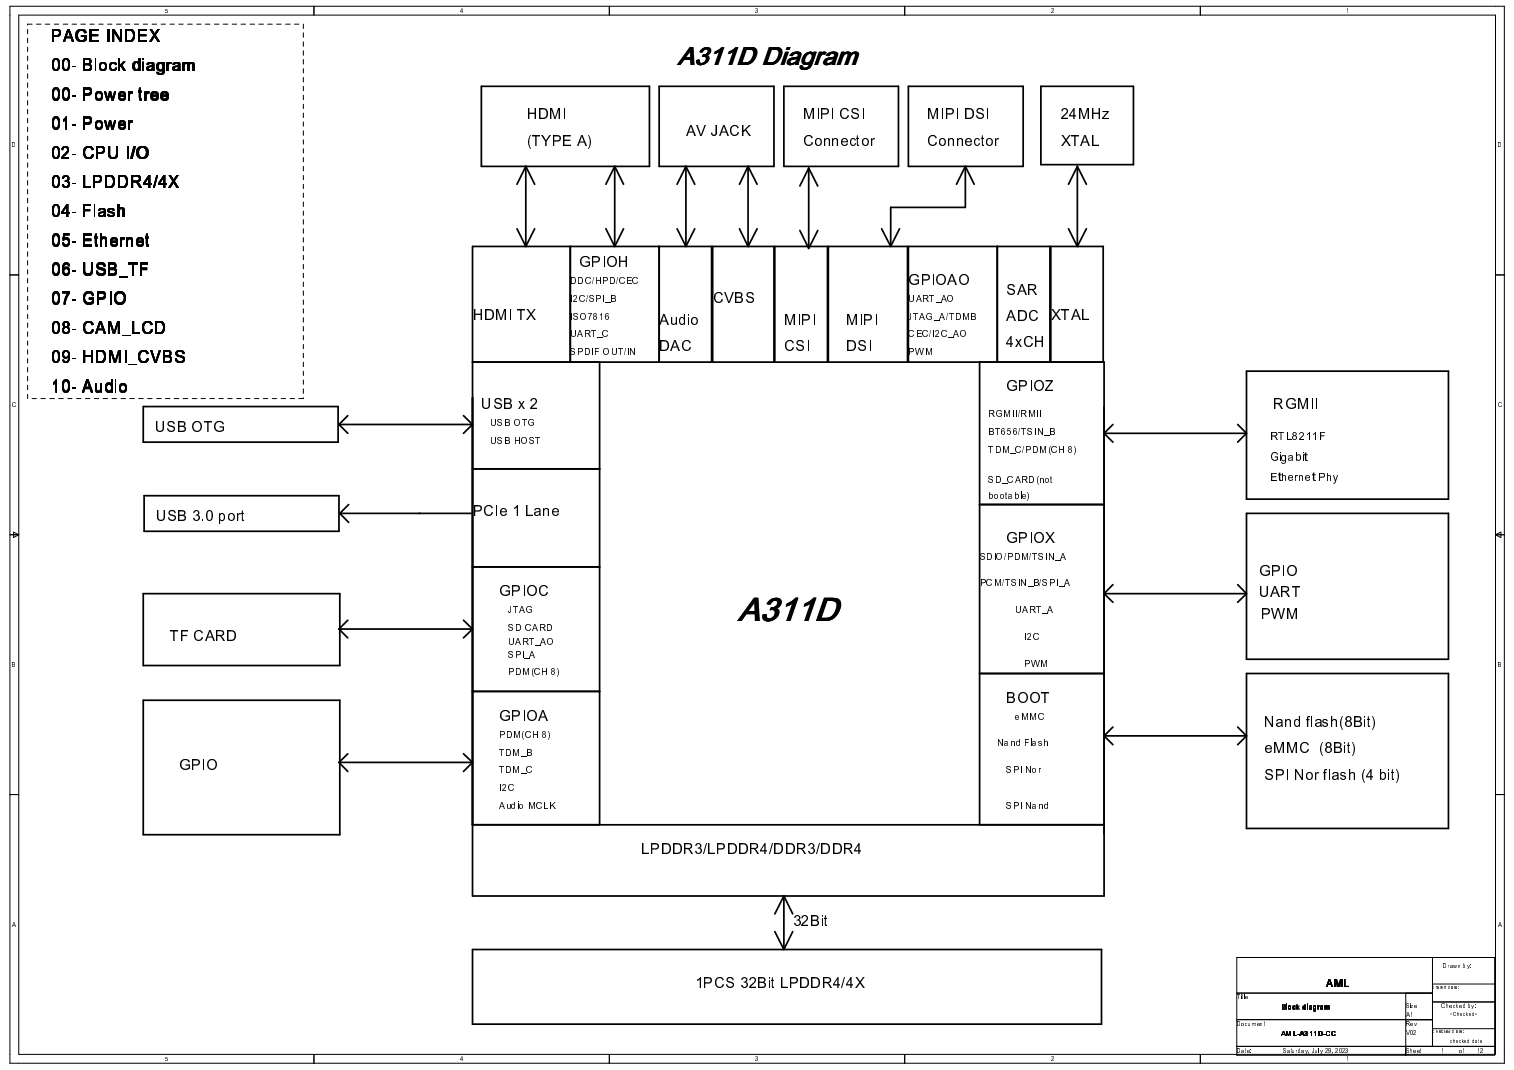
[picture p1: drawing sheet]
<svg xmlns="http://www.w3.org/2000/svg" width="297mm" height="210mm" viewBox="0 0 297 210" stroke-linecap="round" stroke-linejoin="round" font-family="sans-serif">
<g fill="none" stroke="#000" stroke-width=".2">
<path d="M1.9 1.2h293.2v207.4h-293.2zM3.7 3h289.7v203.8h-289.7zM5.4 5.8v.8M5.4 7.5v.9M5.4 9.3v.8M5.4 11v.9M5.4 12.7v.9M5.4 14.5v.9M5.4 16.3v.8M5.4 18v.8M5.4 19.7v.9M6.3 4.7h-.9v.2"/>
<path d="M7.2 4.7h.8M8.9 4.7h.9M10.7 4.7h.8M12.4 4.7h.9M14.1 4.7h.9M15.9 4.7h.9M17.6 4.7h.9M19.4 4.7h.8M21.1 4.7h.9M22.9 4.7h.8M24.6 4.7h.9M26.4 4.7h.8"/>
<path d="M28.1 4.7h.9M29.8 4.7h.9M31.6 4.7h.9M33.4 4.7h.8M35.1 4.7h.8M36.8 4.7h.9M38.6 4.7h.9M40.3 4.7h.9M42.1 4.7h.9M43.8 4.7h.9M45.5 4.7h.9M47.3 4.7h.9"/>
<path d="M49.1 4.7h.8M50.8 4.7h.9M52.5 4.7h.9M54.3 4.7h.9M56 4.7h.9M57.8 4.7h.8M59.5 4.7v.9M59.5 6.4v.9M59.5 8.2v.9M59.5 9.9v.9M59.5 11.7v.9M59.5 13.5v.8"/>
<path d="M59.5 15.2v.9M59.5 16.9v.9M59.5 18.7v.9M61.6 1.2v1.8M119.5 1.2v1.8M177.5 1.2v1.8M235.5 1.2v1.8M5.4 21.5v.9M5.4 23.2v.9M5.4 25v.8M5.4 26.7v.9M5.4 28.4v.9"/>
<path d="M5.4 30.2v.9M5.4 32v.8M5.4 33.7v.9M5.4 35.4v.9M5.4 37.2v.9M5.4 38.9v.9M59.5 20.4v.9M59.5 22.2v.9M59.5 23.9v.9M59.5 25.7v.8M59.5 27.4v.9M59.5 29.2v.8"/>
<path d="M59.5 30.9v.8M59.5 32.6v.9M59.5 34.4v.9M59.5 36.2v.8M59.5 37.9v.8M59.5 39.6v.9M1.9 53.9h1.8M5.4 40.7v.9M5.4 42.4v.9M5.4 44.2v.8M5.4 45.9v.9M5.4 47.7v.9"/>
<path d="M5.4 49.4v.9M5.4 51.1v.9M5.4 52.9v.9M5.4 54.7v.8M5.4 56.4v.8M5.4 58.1v.9M5.4 59.9v.8M59.5 41.4v.8M59.5 43.1v.9M59.5 44.9v.9M59.5 46.6v.9M59.5 48.3v.9"/>
<path d="M59.5 50.1v.9M59.5 51.9v.8M59.5 53.6v.9M59.5 55.3v.9M59.5 57.1v.9M59.5 58.8v.9M293.4 53.9h1.7M5.4 61.6v.9M5.4 63.4v.8M5.4 65.1v.9M5.4 66.9v.8M5.4 68.6v.9"/>
<path d="M5.4 70.4v.8M5.4 72.1v.9M5.4 73.8v.9M5.4 75.6v.9M5.4 77.3v.9M6.3 78.2h.9M8 78.2h.9M9.8 78.2h.9M11.5 78.2h.9M13.3 78.2h.8M15 78.2h.9M16.8 78.2h.8"/>
<path d="M18.5 78.2h.9M20.2 78.2h.9M22 78.2h.9M23.7 78.2h.9M25.5 78.2h.9M27.2 78.2h.9M29 78.2h.8M30.7 78.2h.9M32.5 78.2h.9M34.2 78.2h.9M35.9 78.2h.9M37.7 78.2h.9"/>
<path d="M39.5 78.2h.8M41.2 78.2h.9M43 78.2h.8M44.7 78.2h.8M46.4 78.2h.9M48.2 78.2h.9M49.9 78.2h.9M51.7 78.2h.8M53.4 78.2h.9M55.2 78.2h.8M56.9 78.2h.9M59.5 60.6v.8"/>
<path d="M59.5 62.3v.9M59.5 64.1v.8M59.5 65.8v.9M59.5 67.6v.8M59.5 69.3v.9M59.5 71v.9M59.5 72.8v.9M59.5 74.5v.9M59.5 76.3v.9M59.5 78v.2h-.9M1.9 104.9h1.8M2.7 104.4l1 .5-1 .6z"/>
<path d="M293.4 104.9h1.7M293.4 104.9l1.1-.5v1.1zM1.9 155.9h1.8M293.4 155.9h1.7M242.7 187.8h50.5v19.2h-50.5zM242.7 194.8h38.3M275.8 194.8v12.2M281 187.8v17.5M281 196.6h12.2M281 193h12.2M61.6 206.8v1.8M119.5 206.8v1.8"/>
<path d="M177.5 206.8v1.8M235.5 206.8v1.8M242.7 200h38.3M242.7 205.3h50.5M281 201.8h12.2"/>
</g>
<g fill="none" stroke="#000" stroke-width=".34">
<path d="M94.4 16.9h33v15.7h-33zM129.3 16.9h22.5v15.7h-22.5zM153.8 16.9h22.5v15.7h-22.5zM178.2 16.9h22.5v15.7h-22.5zM204.2 16.9h18.2v15.4h-18.2zM103.2 32.6l-1.8 3.6M103.2 32.6l1.7 3.6M103.2 32.6v15.7M120.6 32.6l-1.7 3.6M120.6 32.6l1.7 3.6M120.6 32.6v15.7M134.6 32.6l-1.8 3.6"/>
<path d="M134.6 32.6l1.7 3.6M134.6 32.6v15.7M146.8 32.6l-1.7 3.6M146.8 32.6l1.7 3.6M146.8 32.6v15.7M158.7 33l-1.8 3.5M158.7 33l1.7 3.5M158.7 33v15.7M187.7 36.2l1.7-3.6 1.7 3.6M189.4 32.8v7.9h-14.7v7.5M211.4 32.6l-1.8 3.6M211.4 32.6l1.7 3.6"/>
<path d="M211.4 32.6v15.7M101.4 44.9l1.8 3.4M104.9 44.9l-1.7 3.4M111.9 48.3v22.7M118.9 44.9l1.7 3.4M122.3 44.9l-1.7 3.4M129.3 48.3v22.7M132.8 44.9l1.8 3.4M136.3 44.9l-1.7 3.4M139.8 48.3h12v22.7h-12zM145.1 44.9l1.7 3.4M148.5 44.9l-1.7 3.4"/>
<path d="M152 48.3h10.3v22.7h-10.3zM156.9 45.2l1.8 3.5M160.4 45.2l-1.7 3.5M162.5 48.3h15.6v22.7h-15.6zM173 44.9l1.7 3.4 1.8-3.4M195.7 48.3v22.7M209.6 44.9l1.8 3.4M213.1 44.9l-1.7 3.4M28.1 79.8h38.2v6.9h-38.2zM92.7 71h46.9v-22.7h-46.9v127.5h123.9v-104.8h-38.4v-22.7h27.8v22.7M117.6 71v90.8M192.2 71v90.8"/>
<path d="M206.2 71v-22.7h10.2v22.7M244.6 72.8h39.6v25.1h-39.6zM28.3 97.2h38.2v7h-38.2zM66.5 83.3h26.2M66.5 83.3l1.7 1.7M68.2 81.5l-1.7 1.8M68.4 99l-1.7 1.7M90.9 81.5l1.8 1.8M92.7 92h24.9M92.7 83.3l-1.8 1.7M192.2 99h24.4M216.6 85h28"/>
<path d="M216.6 85l1.8 1.7M218.4 83.3l-1.8 1.7M242.8 83.3l1.8 1.7M244.6 85l-1.8 1.7M28.1 116.5h38.6v14.1h-38.6zM66.7 100.7h26M66.7 100.7l1.7 1.8M92.7 111.2h24.9M216.6 116.5h28M216.6 116.5l1.8 1.7M218.4 114.7l-1.8 1.8M242.8 114.7l1.8 1.8"/>
<path d="M244.6 100.7h39.6v28.6h-39.6zM244.6 116.5l-1.8 1.7M28.1 137.4h38.6v26.3h-38.6zM66.5 123.4h26.2M66.5 123.4l1.7 1.7M68.2 121.7l-1.7 1.7M90.9 121.7l1.8 1.7M92.7 135.6h24.9M92.7 123.4l-1.8 1.7M192.2 132.1h24.4M244.6 132.1h39.6v30.4h-39.6zM66.5 149.6h26.2"/>
<path d="M66.5 149.6l1.7 1.7M68.2 147.9l-1.7 1.7M90.9 147.9l1.8 1.7M92.7 149.6l-1.8 1.7M216.6 144.4h28M216.6 144.4l1.8 1.7M218.4 142.6l-1.8 1.8M242.8 142.6l1.8 1.8M244.6 144.4l-1.8 1.7M92.7 161.8h123.9M153.8 175.8l-1.8 3.5M153.8 175.8l1.7 3.5"/>
<path d="M153.8 175.8v10.5M92.7 186.3h123.4v14.6h-123.4zM152 182.8l1.8 3.5M155.5 182.8l-1.7 3.5"/>
</g>
<text font-size="6.3" x="144.8" y="121.8">A311D</text>
<text font-size="4.9" x="132.9" y="12.7">A311D Diagram</text>
<g font-size="3.4">
<text x="10" y="8.2">PAGE INDEX</text>
<text x="10" y="13.9">00- Block diagram</text>
<text x="10" y="19.6">00- Power tree</text>
<text x="10" y="25.4">01- Power</text>
<text x="10" y="31.1">02- CPU I/O</text>
<text x="10" y="36.8">03- LPDDR4/4X</text>
<text x="10" y="42.5">04- Flash</text>
<text x="10" y="48.3">05- Ethernet</text>
<text x="10" y="54">06- USB_TF</text>
<text x="10" y="59.7">07- GPIO</text>
<text x="10" y="65.4">08- CAM_LCD</text>
<text x="10" y="71.2">09- HDMI_CVBS</text>
<text x="10" y="76.9">10- Audio</text>
</g>
<g font-size="3.1">
<text x="103.3" y="23.4">HDMI</text>
<text x="157.5" y="23.4">MIPI CSI</text>
<text x="181.9" y="23.4">MIPI DSI</text>
<text x="208.1" y="23.4">24MHz</text>
<text x="103.3" y="28.6">(TYPE A)</text>
<text x="134.6" y="26.7">AV JACK</text>
<text x="157.5" y="28.6">Connector</text>
<text x="181.9" y="28.6">Connector</text>
<text x="208.1" y="28.6">XTAL</text>
<text x="113.6" y="52.4">GPIOH</text>
<text x="139.8" y="59.4">CVBS</text>
<text x="178.2" y="55.9">GPIOAO</text>
<text x="197.4" y="57.8">SAR</text>
<text x="92.7" y="62.9">HDMI TX</text>
<text x="129.3" y="63.7">Audio</text>
<text x="153.8" y="63.7">MIPI</text>
<text x="166" y="63.7">MIPI</text>
<text x="197.4" y="62.9">ADC</text>
<text x="206.2" y="62.9">XTAL</text>
<text x="129.3" y="68.9">DAC</text>
<text x="153.8" y="68.9">CSI</text>
<text x="166" y="68.9">DSI</text>
<text x="197.4" y="68.1">4xCH</text>
<text x="197.4" y="76.8">GPIOZ</text>
<text x="94.4" y="80.3">USB x 2</text>
<text x="249.8" y="80.3">RGMII</text>
<text x="30.4" y="84.7">USB OTG</text>
<text x="92.7" y="101.3">PCIe 1 Lane</text>
<text x="30.6" y="102.1">USB 3.0 port</text>
<text x="197.4" y="106.5">GPIOX</text>
<text x="247" y="112.9">GPIO</text>
<text x="97.9" y="117">GPIOC</text>
<text x="247" y="117.1">UART</text>
<text x="33.4" y="125.7">TF CARD</text>
<text x="247.3" y="121.5">PWM</text>
<text x="197.4" y="137.9">BOOT</text>
<text x="97.9" y="141.4">GPIOA</text>
<text x="248" y="142.6">Nand flash(8Bit)</text>
<text x="248" y="147.8">eMMC (8Bit)</text>
<text x="35.1" y="151">GPIO</text>
<text x="248" y="153">SPI Nor flash (4 bit)</text>
<text x="125.9" y="167.6">LPDDR3/LPDDR4/DDR3/DDR4</text>
<text x="155.5" y="181.6">32Bit</text>
<text x="136.3" y="193.8">1PCS 32Bit LPDDR4/4X</text>
</g>
<g font-size="2.3">
<text x="249.1" y="86.4">RTL8211F</text>
<text x="249.1" y="90.4">Gigabit</text>
<text x="249.1" y="94.4">Ethernet Phy</text>
</g>
<text font-size="2.1" x="260.1" y="193.7">AML</text>
<g font-size="2">
<text x="111.9" y="59.2">I2C/SPI_B</text>
<text x="111.9" y="55.7">DDC/HPD/CEC</text>
<text x="178.2" y="59.2">UART_AO</text>
<text x="111.9" y="62.7">ISO7816</text>
<text x="178.2" y="62.7">JTAG_A/TDMB</text>
<text x="111.9" y="66.2">UART_C</text>
<text x="111.9" y="69.6">SPDIF OUT/IN</text>
<text x="178.2" y="66.2">CEC/I2C_AO</text>
<text x="178.2" y="69.6">PWM</text>
<text x="96.2" y="83.6">USB OTG</text>
<text x="193.9" y="81.9">RGMII/RMII</text>
<text x="96.2" y="87.1">USB HOST</text>
<text x="193.9" y="85.3">BT656/TSIN_B</text>
<text x="193.9" y="88.9">TDM_C/PDM(CH 8)</text>
<text x="193.9" y="94.8">SD_CARD(not</text>
<text x="193.9" y="97.9">bootable)</text>
<text x="192.2" y="109.8">SDIO/PDM/TSIN_A</text>
<text x="192.2" y="115">PCM/TSIN_B/SPI_A</text>
<text x="99.7" y="123.8">SD CARD</text>
<text x="99.7" y="120.3">JTAG</text>
<text x="199.2" y="120.3">UART_A</text>
<text x="200.9" y="125.5">I2C</text>
<text x="99.7" y="126.6">UART_AO</text>
<text x="99.7" y="129">SPI_A</text>
<text x="200.9" y="130.8">PWM</text>
<text x="99.7" y="132.5">PDM(CH 8)</text>
<text x="199.2" y="141.2">eMMC</text>
<text x="97.9" y="144.7">PDM(CH 8)</text>
<text x="97.9" y="148.2">TDM_B</text>
<text x="195.7" y="146.4">Nand Flash</text>
<text x="97.9" y="151.7">TDM_C</text>
<text x="97.9" y="155.2">I2C</text>
<text x="197.4" y="151.7">SPI Nor</text>
<text x="97.9" y="158.7">Audio MCLK</text>
<text x="197.4" y="158.7">SPI Nand</text>
</g>
<g font-size="1.4">
<text x="251.4" y="198">Block diagram</text>
<text x="251.4" y="203.2">AML-A311D-CC</text>
</g>
<g font-size="1.2">
<text x="32.3" y="2.5">5</text>
<text x="90.3" y="2.5">4</text>
<text x="148.2" y="2.5">3</text>
<text x="206.2" y="2.5">2</text>
<text x="264.1" y="2.5">1</text>
<text x="2.4" y="28.9">D</text>
<text x="293.8" y="28.9">D</text>
<text x="2.4" y="79.8">C</text>
<text x="293.8" y="79.8">C</text>
<text x="2.4" y="130.8">B</text>
<text x="293.9" y="130.8">B</text>
<text x="2.4" y="181.8">A</text>
<text x="293.9" y="181.8">A</text>
<text x="283.1" y="189.9">Drawn by:</text>
<text x="242.7" y="196">Title</text>
<text x="275.8" y="197.8">Size</text>
<text x="282.7" y="197.8">Checked by:</text>
<text x="242.7" y="201.3">Document</text>
<text x="275.8" y="203">V02</text>
<text x="275.8" y="199.5">A1</text>
<text x="275.8" y="201.3">Rev</text>
<text x="32.3" y="208.2">5</text>
<text x="90.3" y="208.2">4</text>
<text x="148.2" y="208.2">3</text>
<text x="206.2" y="208.2">2</text>
<text x="242.7" y="206.5">Date:</text>
<text x="251.7" y="206.5">Saturday, July 29, 2023</text>
<text x="264.1" y="208.2">1</text>
<text x="275.8" y="206.5">Sheet</text>
<text x="282.7" y="206.5">1</text>
<text x="286.3" y="206.5">of</text>
<text x="289.8" y="206.5">12</text>
</g>
<g font-size="1">
<text x="284.5" y="199.3">&lt;Checked&gt;</text>
<text x="284.5" y="204.6">checked date</text>
</g>
<g font-size=".9">
<text x="281" y="193.9">Drawn Date:</text>
<text x="281" y="202.6">Checked Date:</text>
</g>
</svg>
